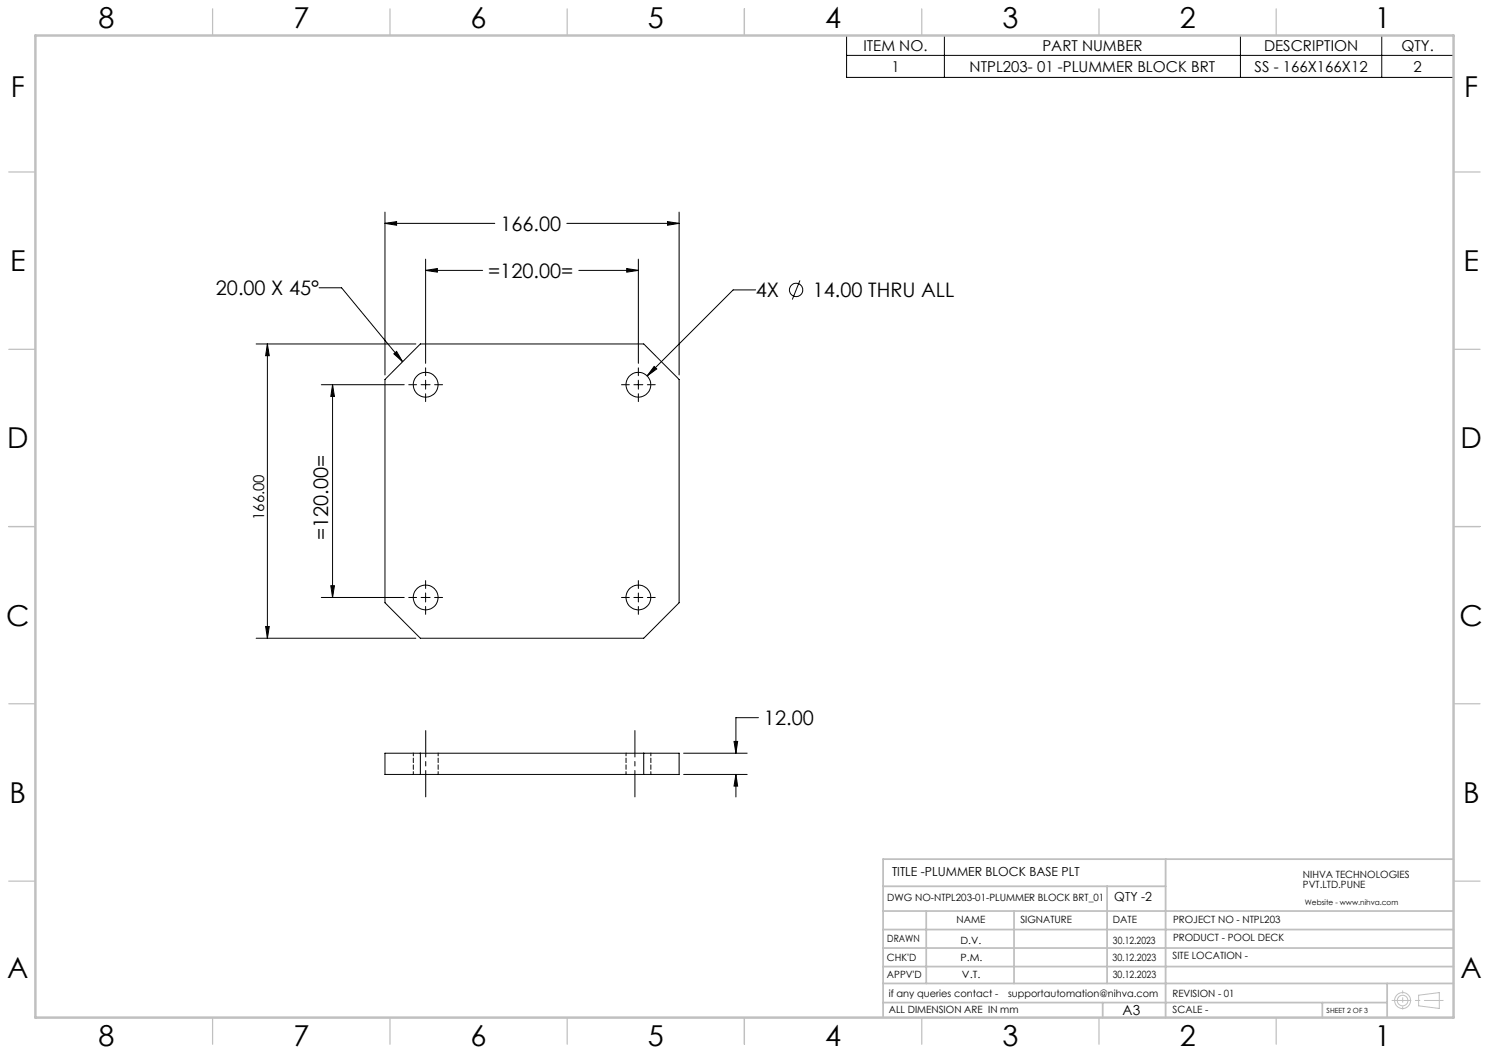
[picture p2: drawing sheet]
<svg xmlns="http://www.w3.org/2000/svg" width="420mm" height="297mm" viewBox="0 0 420 297" stroke-linecap="round" stroke-linejoin="round" font-family="sans-serif">
<g fill="none" stroke="#000" stroke-width=".28">
<path d="M238.8 10h171.2v11.8h-171.2zM238.8 15.6h171.2M266.4 10v11.8M349.9 10v11.8M389.7 10v11.8M108.6 59.8v46M191.6 59.8v46M108.6 63l3.3-.5v1zM108.6 63h31M120.1 76.3l3.3-.6v1.1zM120.1 73.1v29.4M120.1 76.3h16"/>
<path d="M159.9 63h31.7M163.3 76.3h16.8M176.8 75.7l3.3 .6-3.3 .5zM180.1 73.1v29.4M188.3 62.5l3.3 .5-3.3 .5zM225.6 79.1l-2.1 5.4M72.2 97h45.1M75.4 97l.6 3.3h-1.1zM75.4 97v83M90 81.2h6.3l17.3 20.8M111.1 99.8l.8-.7 1.7 2.9zM118.6 97h63l10 10v63l-10 10h-63l-10-10v-63z"/>
<path d="M213.1 81.8h-6.3l-24.3 24.2M90.6 108.5h23.4M93.8 108.5l.5 3.3h-1zM93.8 108.5v60M115.3 108.5h2.2M118.8 108.5h2.5M120.1 103.7v2.3M120.1 107.2v2.6M120.1 111.1v2.2M122.6 108.5h2.2M175.3 108.5h2.2M178.8 108.5h2.5"/>
<path d="M180.1 103.7v2.3M180.1 107.2v2.6M180.1 111.1v2.2M182.6 108.5h2.2M184.5 103.4l.7 .7-2.7 1.9zM74.9 176.7h1.1l-.6 3.3zM90.6 168.5h23.4M93.3 165.2h1l-.5 3.3zM115.3 168.5h2.2M118.8 168.5h2.5M120.1 163.8v2.2M120.1 167.2v2.6"/>
<path d="M120.1 171.1v2.2M122.6 168.5h2.2M175.3 168.5h2.2M178.8 168.5h2.5M180.1 163.8v2.2M180.1 167.2v2.6M180.1 171.1v2.2M182.6 168.5h2.2M72.2 180h45.1M108.6 212.4h83v6h-83zM118.6 212.4v6M181.6 212.4v6"/>
<path d="M192.8 212.4h17.9M192.8 218.4h17.9M207 209.1h1.1l-.5 3.3zM207.6 218.4l.5 3.3h-1.1zM207.6 218.4v6.4M213.9 202.4h-6.3v10"/>
<circle cx="224.6" cy="81.8" r="1.88"/>
<circle cx="120.1" cy="108.5" r="3.5"/>
<circle cx="180.1" cy="108.5" r="3.5"/>
<circle cx="120.1" cy="168.5" r="3.5"/>
<circle cx="180.1" cy="168.5" r="3.5"/>
</g>
<g fill="none" stroke="#c0c0c0" stroke-width=".28">
<path d="M400.2 280.7l5.8-.7v4.4l-5.8-.7z"/>
<circle cx="395.6" cy="282.2" r="2.26"/>
<circle cx="395.6" cy="282.2" r="1.49"/>
</g>
<path d="M120.1 224.8v-18.7M179.1 224.8v-18.7" fill="none" stroke="#000" stroke-width=".28" stroke-dasharray="15.2 1.3 1.3 1.3" stroke-dashoffset="7.8"/>
<path d="M392.7 282.2h14.4" fill="none" stroke="#c0c0c0" stroke-width=".28" stroke-dasharray="15.2 1.3 1.3 1.3" stroke-dashoffset="9.9"/>
<path d="M395.7 279.5v5.1" fill="none" stroke="#c0c0c0" stroke-width=".28" stroke-dasharray="15.2 1.3 1.3 1.3" stroke-dashoffset="14.6"/>
<g fill="none" stroke="#c0c0c0" stroke-width=".35">
<path d="M60 2.5v7.5M110 2.5v7.5M160 2.5v7.5M210 2.5v7.5M260 2.5v7.5M310 2.5v7.5M360 2.5v7.5M2.5 48.5h7.5M410 48.5h7.5M2.5 98.5h7.5M410 98.5h7.5M2.5 148.5h7.5"/>
<path d="M410 148.5h7.5M2.5 198.5h7.5M410 198.5h7.5M2.5 248.5h7.5M410 248.5h7.5M60 287v7.5M110 287v7.5M160 287v7.5M210 287v7.5M260 287v7.5M310 287v7.5M360 287v7.5"/>
</g>
<g fill="none" stroke="#c0c0c0" stroke-width=".5">
<path d="M249.1 257h160.9M249.1 250h79.7M261.3 257v20.4M286 257v20.4M312.3 250v27.4M328.8 242.3v44.7M410 242.3h-160.9v44.7M249.1 272.6h160.9M249.1 267.4h160.9M249.1 262.2h160.9M249.1 277.4h160.9M391.3 277.4v9.6"/>
<path d="M249.1 282.8h142.2M311 282.8v4.2M373 282.8v4.2"/>
</g>
<path d="M10 10h400v277h-400z" fill="none" stroke="#c0c0c0" stroke-width=".7"/>
<g fill="#000">
<path d="M188.3 62.5l3.3 .5-3.3 .5zM108.6 63l3.3-.5v1zM111.1 99.8l.8-.7 1.7 2.9zM120.1 76.3l3.3-.6v1.1zM176.8 75.7l3.3 .6-3.3 .5zM184.5 103.4l-2 2.6 2.7-1.9zM207 209.1h1.1l-.5 3.3zM207.6 218.4l.5 3.3h-1.1z"/>
<path d="M75.4 97l.6 3.3h-1.1zM74.9 176.7h1.1l-.6 3.3z"/>
<path d="M93.8 108.5l.5 3.3h-1zM93.3 165.2h1l-.5 3.3z"/>
</g>
<path d="M116.6 212.4v6M123.6 218.4v-6M176.6 212.4v6M183.6 218.4v-6" fill="none" stroke="#000" stroke-width=".28" stroke-dasharray="1.3 .6" stroke-dashoffset=".5"/>
<g font-size="8.1">
<text x="27.8" y="8">8</text>
<text x="82.8" y="8">7</text>
<text x="132.8" y="8">6</text>
<text x="182.8" y="8">5</text>
<text x="232.8" y="8">4</text>
<text x="282.8" y="8">3</text>
<text x="332.8" y="8">2</text>
<text x="387.8" y="8">1</text>
<text x="3" y="27.2">F</text>
<text x="413" y="27.2">F</text>
<text x="2.8" y="76.5">E</text>
<text x="412.8" y="76.5">E</text>
<text x="2" y="126.5">D</text>
<text x="412" y="126.5">D</text>
<text x="1.7" y="176.5">C</text>
<text x="411.7" y="176.5">C</text>
<text x="2.7" y="226.5">B</text>
<text x="412.7" y="226.5">B</text>
<text x="2" y="275.7">A</text>
<text x="412" y="275.7">A</text>
<text x="27.8" y="295">8</text>
<text x="82.8" y="295">7</text>
<text x="132.8" y="295">6</text>
<text x="182.8" y="295">5</text>
<text x="232.8" y="295">4</text>
<text x="282.8" y="295">3</text>
<text x="332.8" y="295">2</text>
<text x="387.8" y="295">1</text>
</g>
<g font-size="5.6">
<text x="141.1" y="65.1">166.00</text>
<text x="60.9" y="83.3">20.00 X 45°</text>
<text x="137.7" y="78.4">=120.00=</text>
<text x="213.2" y="83.9">4X</text>
<text x="229.2" y="83.9">14.00 THRU ALL</text>
<text x="92.6" y="152.3" transform="rotate(-90 92.6 152.3)">=120.00=</text>
<text x="215.5" y="204.6">12.00</text>
</g>
<g font-size="4.2">
<text x="243.6" y="14.3">ITEM NO.</text>
<text x="294" y="14.3">PART NUMBER</text>
<text x="356.5" y="14.3">DESCRIPTION</text>
<text x="395.3" y="14.3">QTY.</text>
<text x="251.4" y="20.2">1</text>
<text x="273.5" y="20.2">NTPL203- 01 -PLUMMER BLOCK BRT</text>
<text x="353.9" y="20.2">SS - 166X166X12</text>
<text x="398.7" y="20.2">2</text>
<text x="74.5" y="146.7" transform="rotate(-90 74.5 146.7)">166.00</text>
</g>
<text font-size="3.9" x="316.7" y="286.4">A3</text>
<g font-size="3.5">
<text x="251.6" y="247.2">TITLE -PLUMMER BLOCK BASE PLT</text>
<text x="314.3" y="254.2">QTY -2</text>
</g>
<g font-size="2.8">
<text x="367.5" y="247.7">NIHVA TECHNOLOGIES</text>
<text x="367.5" y="250.5">PVT.LTD.PUNE</text>
<text x="250.3" y="254.2">DWG NO-NTPL203-01-PLUMMER BLOCK BRT_01</text>
<text x="269.8" y="260.4">NAME</text>
<text x="287.8" y="260.4">SIGNATURE</text>
<text x="313.9" y="260.5">DATE</text>
<text x="330.9" y="260.5">PROJECT NO - NTPL203</text>
<text x="250.3" y="265.7">DRAWN</text>
<text x="270.9" y="266.1">D.V.</text>
<text x="313.9" y="266.1">30.12.2023</text>
<text x="330.9" y="265.5">PRODUCT - POOL DECK</text>
<text x="250.2" y="271.1">CHK'D</text>
<text x="250.2" y="275.8">APPV'D</text>
<text x="270.9" y="271.1">P.M.</text>
<text x="271.3" y="275.8">V.T.</text>
<text x="313.8" y="271.1">30.12.2023</text>
<text x="313.9" y="275.8">30.12.2023</text>
<text x="330.7" y="270.6">SITE LOCATION -</text>
<text x="250.7" y="281.1">if any queries contact -</text>
<text x="284.3" y="281.1">supportautomation@nihva.com</text>
<text x="330.7" y="281.1">REVISION - 01</text>
<text x="250.7" y="285.6">ALL DIMENSION ARE IN mm</text>
<text x="330.7" y="285.6">SCALE -</text>
</g>
<text font-size="2.1" x="368.1" y="255.1">Website - www.nihva.com</text>
<text font-size="2" x="374.2" y="285.6">SHEET 2 OF 3</text>
</svg>
